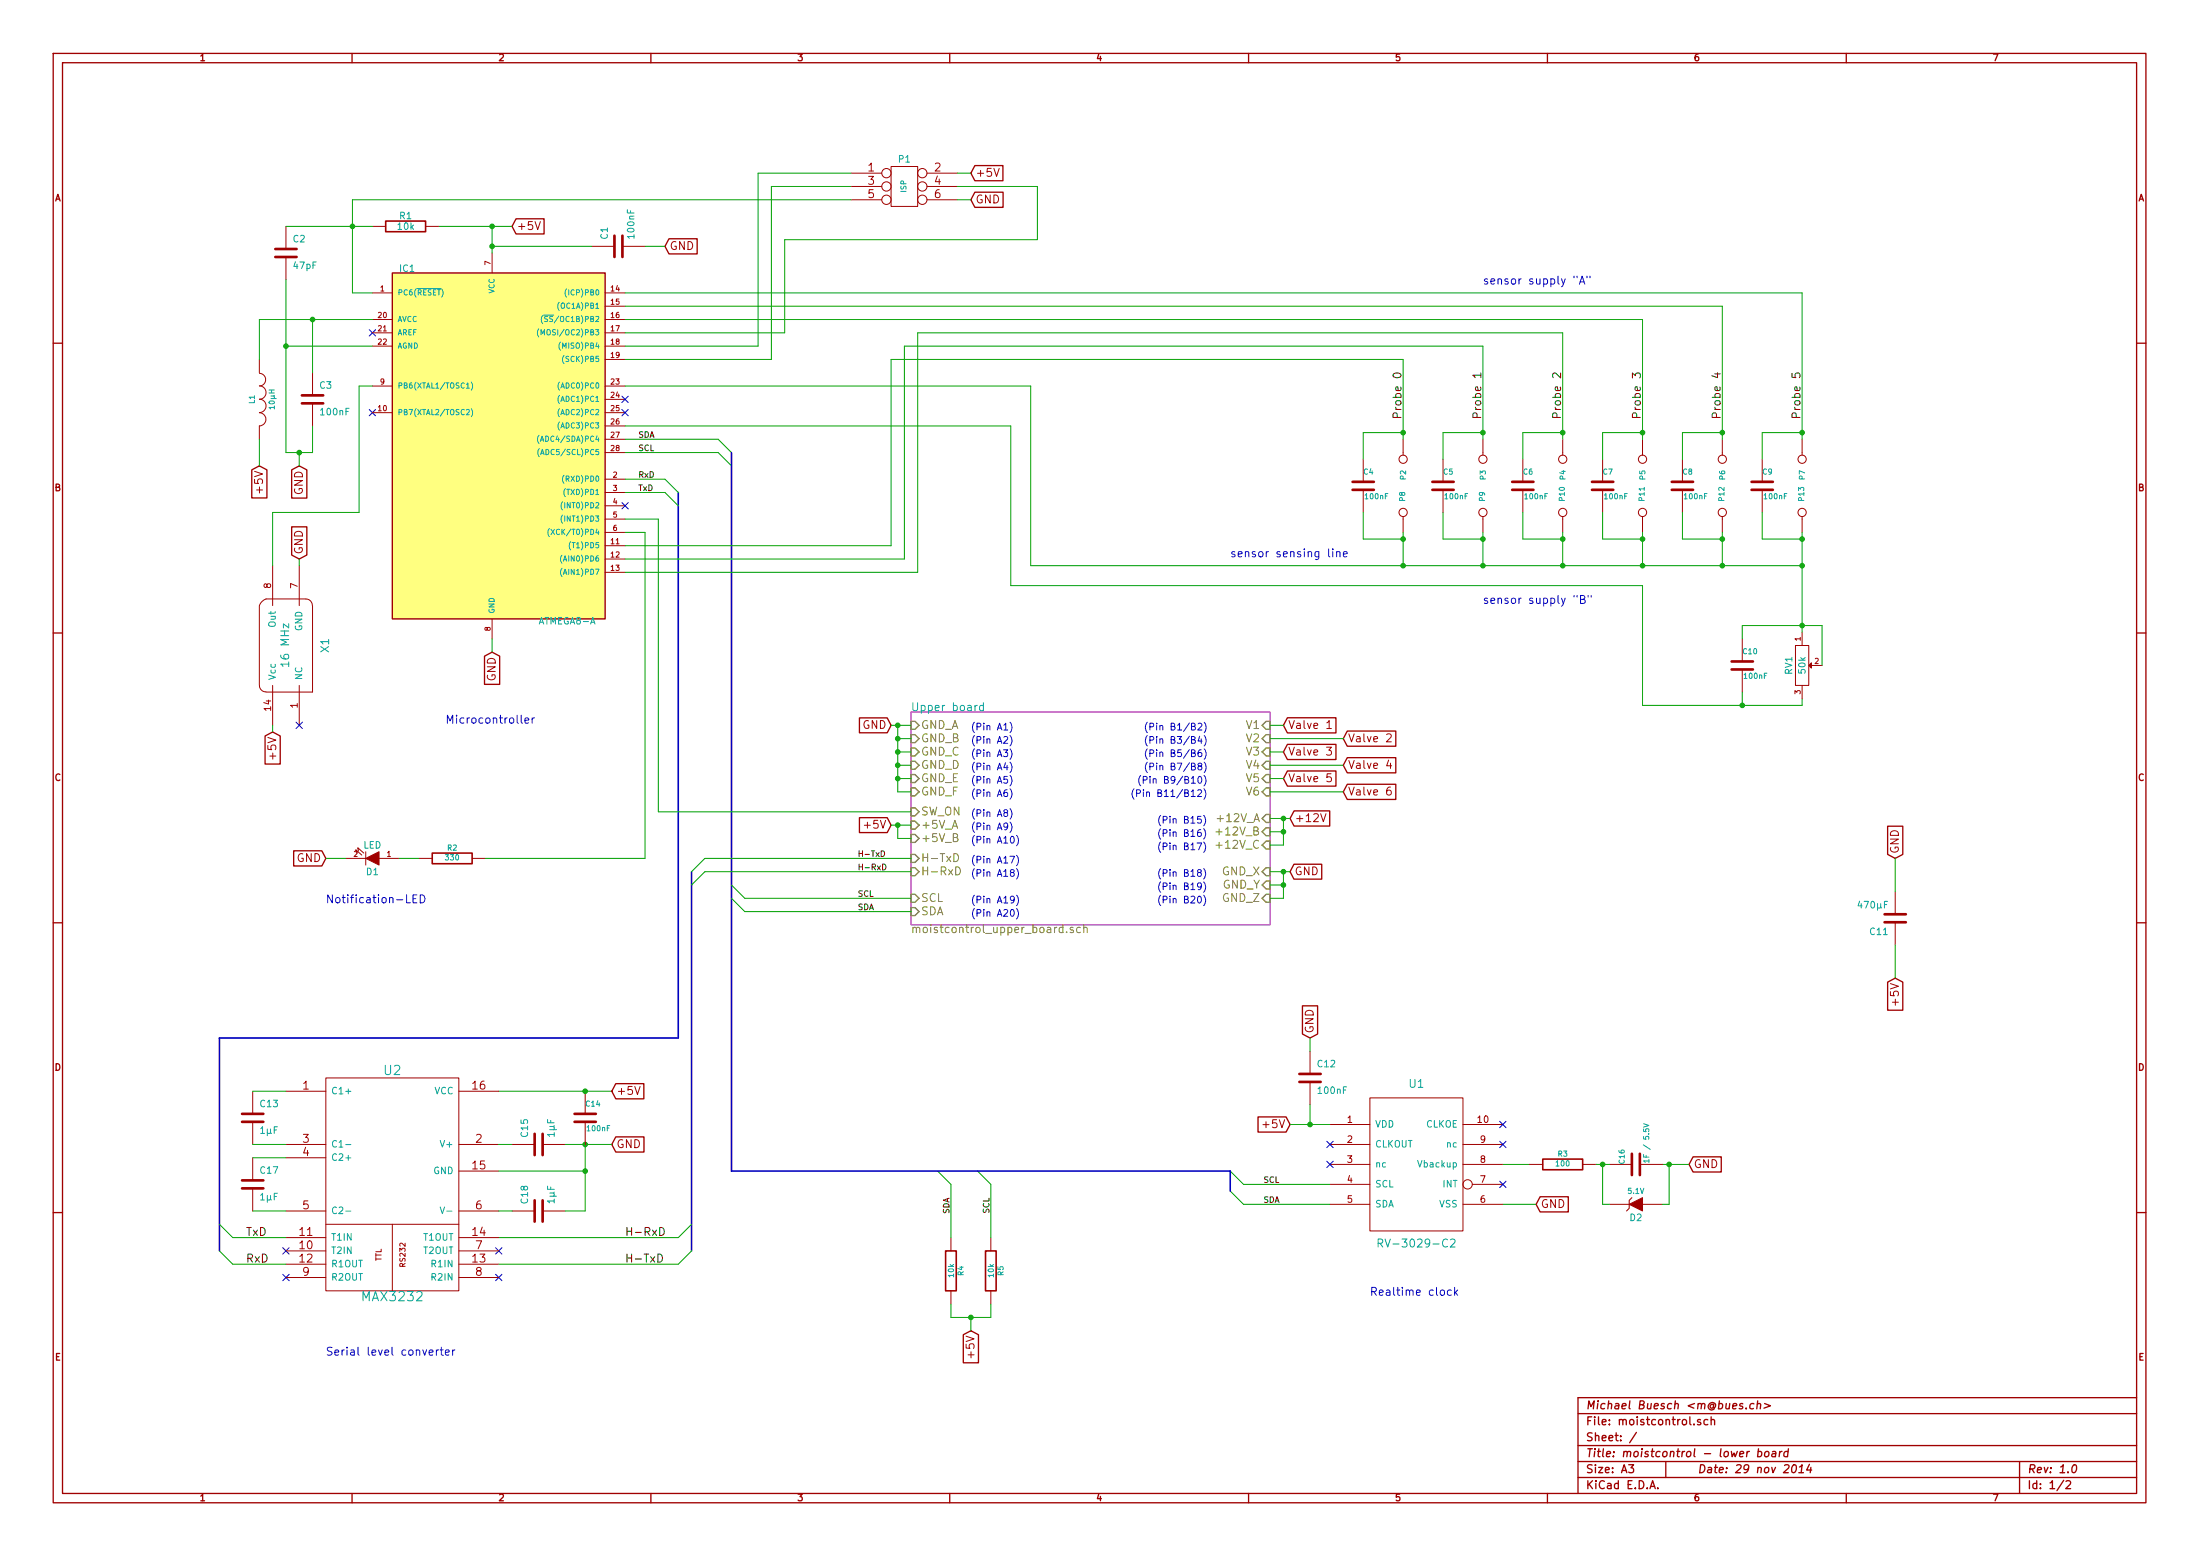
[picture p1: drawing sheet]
EESchema Schematic File Version 2
LIBS:power
LIBS:device
LIBS:transistors
LIBS:conn
LIBS:linear
LIBS:regul
LIBS:74xx
LIBS:cmos4000
LIBS:adc-dac
LIBS:memory
LIBS:xilinx
LIBS:special
LIBS:microcontrollers
LIBS:dsp
LIBS:microchip
LIBS:analog_switches
LIBS:motorola
LIBS:texas
LIBS:intel
LIBS:audio
LIBS:interface
LIBS:digital-audio
LIBS:philips
LIBS:display
LIBS:cypress
LIBS:siliconi
LIBS:opto
LIBS:atmel
LIBS:contrib
LIBS:valves
LIBS:rv3029c2
LIBS:crystalosc
LIBS:moistcontrol-cache
EELAYER 27 0
EELAYER END
$Descr A3 16535 11693
encoding utf-8
Sheet 1 2
Title "moistcontrol - lower board"
Date "29 nov 2014"
Rev "1.0"
Comp "Michael Buesch <m@bues.ch>"
Comment1 ""
Comment2 ""
Comment3 ""
Comment4 ""
$EndDescr
Text GLabel 5000 1850 2    60   Input ~ 0
GND
$Comp
L C C1
U 1 1
P 4650 1850
F 0 "C1" H 4700 1950 50  0000 L CNN
F 1 "100nF" H 4700 1750 50  0000 L CNN
F 2 "" H 4650 1850 60  0001 C CNN
F 3 "" H 4650 1850 60  0001 C CNN
	1    4650 1850
	0    -1   -1   0   
$EndComp
Text GLabel 9850 7800 1    60   Input ~ 0
GND
$Comp
L C C12
U 1 1
P 9850 8100
F 0 "C12" H 9900 8200 50  0000 L CNN
F 1 "100nF" H 9900 8000 50  0000 L CNN
F 2 "" H 9850 8100 60  0001 C CNN
F 3 "" H 9850 8100 60  0001 C CNN
	1    9850 8100
	1    0    0    -1  
$EndComp
Text GLabel 14250 6450 1    60   Input ~ 0
GND
Text GLabel 14250 7350 3    60   Input ~ 0
+5V
$Comp
L C C11
U 1 1
P 14250 6900
F 0 "C11" H 14300 7000 50  0000 L CNN
F 1 "470µF" H 14300 6800 50  0000 L CNN
F 2 "" H 14250 6900 60  0001 C CNN
F 3 "" H 14250 6900 60  0001 C CNN
	1    14250 6900
	-1   0    0    1   
$EndComp
NoConn ~ 2800 3100
NoConn ~ 2800 2500
$Comp
L C C3
U 1 1
P 2350 3000
F 0 "C3" H 2400 3100 50  0000 L CNN
F 1 "100nF" H 2400 2900 50  0000 L CNN
F 2 "" H 2350 3000 60  0001 C CNN
F 3 "" H 2350 3000 60  0001 C CNN
	1    2350 3000
	1    0    0    -1  
$EndComp
Text GLabel 1950 3500 3    60   Input ~ 0
+5V
$Comp
L INDUCTOR L1
U 1 1
P 1950 3000
F 0 "L1" V 1900 3000 40  0000 C CNN
F 1 "10µH" V 2050 3000 40  0000 C CNN
F 2 "" H 1950 3000 60  0001 C CNN
F 3 "" H 1950 3000 60  0001 C CNN
	1    1950 3000
	1    0    0    -1  
$EndComp
$Comp
L C C2
U 1 1
P 2150 1900
F 0 "C2" H 2200 2000 50  0000 L CNN
F 1 "47pF" H 2200 1800 50  0000 L CNN
F 2 "" H 2150 1900 60  0001 C CNN
F 3 "" H 2150 1900 60  0001 C CNN
	1    2150 1900
	1    0    0    -1  
$EndComp
$Comp
L R R1
U 1 1
P 3050 1700
F 0 "R1" V 3130 1700 50  0000 C CNN
F 1 "10k" V 3050 1700 50  0000 C CNN
F 2 "" H 3050 1700 60  0001 C CNN
F 3 "" H 3050 1700 60  0001 C CNN
	1    3050 1700
	0    -1   -1   0   
$EndComp
Text GLabel 7300 1300 2    60   Input ~ 0
+5V
Text GLabel 7300 1500 2    60   Input ~ 0
GND
$Comp
L CONN_3X2 P1
U 1 1
P 6800 1450
F 0 "P1" H 6800 1700 50  0000 C CNN
F 1 "ISP" V 6800 1500 40  0000 C CNN
F 2 "" H 6800 1450 60  0001 C CNN
F 3 "" H 6800 1450 60  0001 C CNN
	1    6800 1450
	1    0    0    -1  
$EndComp
Text Label 13550 3150 1    60   ~ 0
Probe 5
Text Label 12950 3150 1    60   ~ 0
Probe 4
Text Label 12350 3150 1    60   ~ 0
Probe 3
Text Label 11750 3150 1    60   ~ 0
Probe 2
Text Label 11150 3150 1    60   ~ 0
Probe 1
Text Label 10550 3150 1    60   ~ 0
Probe 0
Text GLabel 3850 1700 2    60   Input ~ 0
+5V
Text GLabel 3700 4900 3    60   Input ~ 0
GND
$Comp
L ATMEGA8-P IC1
U 1 1
P 3700 3300
F 0 "IC1" H 3000 4550 50  0000 L BNN
F 1 "ATMEGA8-A" H 4050 1900 50  0000 L BNN
F 2 "DIL28" H 3100 1950 50  0001 C CNN
F 3 "" H 3700 3300 60  0001 C CNN
	1    3700 3300
	1    0    0    -1  
$EndComp
$Comp
L RV-3029-C2 U1
U 1 1
P 10650 8750
F 0 "U1" H 10650 9350 60  0000 C CNN
F 1 "RV-3029-C2" H 10650 8150 60  0000 C CNN
F 2 "~" H 10650 8300 60  0000 C CNN
F 3 "~" H 10650 8300 60  0000 C CNN
	1    10650 8750
	1    0    0    -1  
$EndComp
Text GLabel 9700 8450 0    60   Input ~ 0
+5V
NoConn ~ 10000 8600
NoConn ~ 11300 8600
NoConn ~ 10000 8750
NoConn ~ 11300 8450
NoConn ~ 11300 8900
Text GLabel 11550 9050 2    60   Input ~ 0
GND
$Comp
L R R5
U 1 1
P 7450 9550
F 0 "R5" V 7530 9550 40  0000 C CNN
F 1 "10k" V 7457 9551 40  0000 C CNN
F 2 "~" V 7380 9550 30  0000 C CNN
F 3 "~" H 7450 9550 30  0000 C CNN
	1    7450 9550
	1    0    0    -1  
$EndComp
$Comp
L R R4
U 1 1
P 7150 9550
F 0 "R4" V 7230 9550 40  0000 C CNN
F 1 "10k" V 7157 9551 40  0000 C CNN
F 2 "~" V 7080 9550 30  0000 C CNN
F 3 "~" H 7150 9550 30  0000 C CNN
	1    7150 9550
	1    0    0    -1  
$EndComp
Text GLabel 7300 10000 3    60   Input ~ 0
+5V
$Comp
L C C9
U 1 1
P 13250 3650
F 0 "C9" H 13250 3750 40  0000 L CNN
F 1 "100nF" H 13256 3565 40  0000 L CNN
F 2 "~" H 13288 3500 30  0000 C CNN
F 3 "~" H 13250 3650 60  0000 C CNN
	1    13250 3650
	1    0    0    -1  
$EndComp
Text GLabel 12700 8750 2    60   Input ~ 0
GND
$Comp
L C C10
U 1 1
P 13100 5000
F 0 "C10" H 13100 5100 40  0000 L CNN
F 1 "100nF" H 13106 4915 40  0000 L CNN
F 2 "~" H 13138 4850 30  0000 C CNN
F 3 "~" H 13100 5000 60  0000 C CNN
	1    13100 5000
	1    0    0    -1  
$EndComp
NoConn ~ 4700 3800
NoConn ~ 4700 3100
NoConn ~ 4700 3000
$Comp
L CRYSTALOSC X1
U 1 1
P 2150 4850
F 0 "X1" H 2150 4550 60  0000 C CNN
F 1 "16 MHz" H 2150 4850 60  0000 C CNN
F 2 "" H 2150 4850 60  0000 C CNN
F 3 "" H 2150 4850 60  0000 C CNN
	1    2150 4850
	0    -1   -1   0   
$EndComp
Text GLabel 2250 3500 3    60   Input ~ 0
GND
Text GLabel 2250 4200 1    60   Input ~ 0
GND
Text GLabel 2050 5500 3    60   Input ~ 0
+5V
Wire Wire Line
	3300 1700 3850 1700
Connection ~ 3700 1700
Wire Wire Line
	9850 7800 9850 7900
Wire Wire Line
	14250 6700 14250 6450
Wire Wire Line
	4700 2200 13550 2200
Wire Wire Line
	2150 3400 2350 3400
Wire Wire Line
	1950 3500 1950 3300
Wire Wire Line
	2150 2600 2800 2600
Connection ~ 2650 1700
Wire Wire Line
	2650 1500 6400 1500
Wire Wire Line
	2650 1500 2650 2200
Wire Wire Line
	5700 1300 5700 2600
Wire Wire Line
	5700 1300 6400 1300
Wire Wire Line
	7800 1400 7200 1400
Wire Wire Line
	7200 1300 7300 1300
Wire Wire Line
	3700 4800 3700 4900
Wire Wire Line
	7200 1500 7300 1500
Wire Wire Line
	6400 1400 5800 1400
Wire Wire Line
	5800 1400 5800 2700
Wire Wire Line
	2650 2200 2800 2200
Wire Wire Line
	2150 1700 2800 1700
Connection ~ 2150 2600
Wire Wire Line
	3700 1700 3700 1900
Connection ~ 2350 2400
Wire Wire Line
	14250 7350 14250 7100
Wire Wire Line
	5000 1850 4850 1850
Wire Wire Line
	3700 1850 4450 1850
Connection ~ 3700 1850
Wire Wire Line
	9700 8450 10000 8450
Wire Wire Line
	9850 8300 9850 8450
Connection ~ 9850 8450
Wire Wire Line
	11300 9050 11550 9050
Wire Wire Line
	7450 9900 7450 9800
Wire Wire Line
	7150 9900 7450 9900
Wire Wire Line
	7150 9900 7150 9800
Wire Wire Line
	7300 9900 7300 10000
Connection ~ 7300 9900
Connection ~ 13550 4700
Wire Wire Line
	13250 3250 13250 3450
Wire Wire Line
	13250 3250 13550 3250
Connection ~ 13550 3250
Wire Wire Line
	7750 4250 13550 4250
Connection ~ 13550 4250
Connection ~ 12950 4250
Connection ~ 12350 4250
Connection ~ 11750 4250
Connection ~ 11150 4250
Wire Wire Line
	4700 2300 12950 2300
Wire Wire Line
	4700 2400 12350 2400
Wire Wire Line
	5700 2600 4700 2600
Wire Wire Line
	5800 2700 4700 2700
Wire Wire Line
	7750 4250 7750 2900
Wire Wire Line
	7750 2900 4700 2900
Connection ~ 10550 4250
Wire Wire Line
	12500 8750 12700 8750
Wire Wire Line
	4700 3200 7600 3200
Wire Wire Line
	12350 4400 12350 5300
Wire Wire Line
	13550 5300 13550 5250
Wire Wire Line
	12350 5300 13550 5300
Wire Wire Line
	13100 4700 13700 4700
Wire Wire Line
	2250 3500 2250 3400
Connection ~ 2250 3400
Wire Wire Line
	2700 2900 2800 2900
Text Notes 11150 4550 0    60   ~ 0
sensor supply "B"
Text Notes 11150 2150 0    60   ~ 0
sensor supply "A"
$Comp
L CONN_1 P7
U 1 1
P 13550 3450
F 0 "P7" H 13630 3450 40  0000 L CNN
F 1 "CONN_1" H 13550 3505 30  0001 C CNN
F 2 "~" H 13550 3450 60  0000 C CNN
F 3 "~" H 13550 3450 60  0000 C CNN
	1    13550 3450
	0    1    1    0   
$EndComp
$Comp
L CONN_1 P13
U 1 1
P 13550 3850
F 0 "P13" H 13630 3850 40  0000 L CNN
F 1 "CONN_1" H 13550 3905 30  0001 C CNN
F 2 "~" H 13550 3850 60  0000 C CNN
F 3 "~" H 13550 3850 60  0000 C CNN
	1    13550 3850
	0    -1   -1   0   
$EndComp
Wire Wire Line
	11500 8750 11300 8750
$Comp
L R R3
U 1 1
P 11750 8750
F 0 "R3" V 11830 8750 40  0000 C CNN
F 1 "100" V 11757 8751 40  0000 C CNN
F 2 "~" V 11680 8750 30  0000 C CNN
F 3 "~" H 11750 8750 30  0000 C CNN
	1    11750 8750
	0    -1   -1   0   
$EndComp
$Comp
L C C16
U 1 1
P 12300 8750
F 0 "C16" H 12300 8850 40  0000 L CNN
F 1 "1F / 5.5V" H 12306 8665 40  0000 L CNN
F 2 "~" H 12338 8600 30  0000 C CNN
F 3 "~" H 12300 8750 60  0000 C CNN
	1    12300 8750
	0    -1   -1   0   
$EndComp
Wire Wire Line
	12000 8750 12100 8750
$Comp
L ZENER D2
U 1 1
P 12300 9050
F 0 "D2" H 12300 9150 50  0000 C CNN
F 1 "5.1V" H 12300 8950 40  0000 C CNN
F 2 "~" H 12300 9050 60  0000 C CNN
F 3 "~" H 12300 9050 60  0000 C CNN
	1    12300 9050
	-1   0    0    1   
$EndComp
Wire Wire Line
	12100 9050 12050 9050
Wire Wire Line
	12050 9050 12050 8750
Connection ~ 12050 8750
Wire Wire Line
	12500 9050 12550 9050
Wire Wire Line
	12550 9050 12550 8750
Connection ~ 12550 8750
$Comp
L POT RV1
U 1 1
P 13550 5000
F 0 "RV1" H 13550 4900 50  0000 C CNN
F 1 "50k" H 13550 5000 50  0000 C CNN
F 2 "~" H 13550 5000 60  0000 C CNN
F 3 "~" H 13550 5000 60  0000 C CNN
	1    13550 5000
	0    1    1    0   
$EndComp
Wire Wire Line
	13700 4700 13700 5000
Wire Wire Line
	13100 4700 13100 4800
Wire Wire Line
	13100 5200 13100 5300
Connection ~ 13100 5300
Wire Wire Line
	13250 3850 13250 4050
Wire Wire Line
	13250 4050 13550 4050
Wire Wire Line
	13550 4000 13550 4750
Connection ~ 13550 4050
Wire Wire Line
	13550 2200 13550 3300
$Comp
L C C8
U 1 1
P 12650 3650
F 0 "C8" H 12650 3750 40  0000 L CNN
F 1 "100nF" H 12656 3565 40  0000 L CNN
F 2 "~" H 12688 3500 30  0000 C CNN
F 3 "~" H 12650 3650 60  0000 C CNN
	1    12650 3650
	1    0    0    -1  
$EndComp
Wire Wire Line
	12650 3250 12650 3450
Wire Wire Line
	12650 3250 12950 3250
Connection ~ 12950 3250
$Comp
L CONN_1 P6
U 1 1
P 12950 3450
F 0 "P6" H 13030 3450 40  0000 L CNN
F 1 "CONN_1" H 12950 3505 30  0001 C CNN
F 2 "~" H 12950 3450 60  0000 C CNN
F 3 "~" H 12950 3450 60  0000 C CNN
	1    12950 3450
	0    1    1    0   
$EndComp
$Comp
L CONN_1 P12
U 1 1
P 12950 3850
F 0 "P12" H 13030 3850 40  0000 L CNN
F 1 "CONN_1" H 12950 3905 30  0001 C CNN
F 2 "~" H 12950 3850 60  0000 C CNN
F 3 "~" H 12950 3850 60  0000 C CNN
	1    12950 3850
	0    -1   -1   0   
$EndComp
Wire Wire Line
	12650 3850 12650 4050
Wire Wire Line
	12650 4050 12950 4050
Wire Wire Line
	12950 4000 12950 4250
Connection ~ 12950 4050
$Comp
L C C7
U 1 1
P 12050 3650
F 0 "C7" H 12050 3750 40  0000 L CNN
F 1 "100nF" H 12056 3565 40  0000 L CNN
F 2 "~" H 12088 3500 30  0000 C CNN
F 3 "~" H 12050 3650 60  0000 C CNN
	1    12050 3650
	1    0    0    -1  
$EndComp
Wire Wire Line
	12050 3250 12050 3450
Wire Wire Line
	12050 3250 12350 3250
Connection ~ 12350 3250
$Comp
L CONN_1 P5
U 1 1
P 12350 3450
F 0 "P5" H 12430 3450 40  0000 L CNN
F 1 "CONN_1" H 12350 3505 30  0001 C CNN
F 2 "~" H 12350 3450 60  0000 C CNN
F 3 "~" H 12350 3450 60  0000 C CNN
	1    12350 3450
	0    1    1    0   
$EndComp
$Comp
L CONN_1 P11
U 1 1
P 12350 3850
F 0 "P11" H 12430 3850 40  0000 L CNN
F 1 "CONN_1" H 12350 3905 30  0001 C CNN
F 2 "~" H 12350 3850 60  0000 C CNN
F 3 "~" H 12350 3850 60  0000 C CNN
	1    12350 3850
	0    -1   -1   0   
$EndComp
Wire Wire Line
	12050 3850 12050 4050
Wire Wire Line
	12050 4050 12350 4050
Wire Wire Line
	12350 4000 12350 4250
Connection ~ 12350 4050
$Comp
L C C6
U 1 1
P 11450 3650
F 0 "C6" H 11450 3750 40  0000 L CNN
F 1 "100nF" H 11456 3565 40  0000 L CNN
F 2 "~" H 11488 3500 30  0000 C CNN
F 3 "~" H 11450 3650 60  0000 C CNN
	1    11450 3650
	1    0    0    -1  
$EndComp
Wire Wire Line
	11450 3250 11450 3450
Wire Wire Line
	11450 3250 11750 3250
Connection ~ 11750 3250
$Comp
L CONN_1 P4
U 1 1
P 11750 3450
F 0 "P4" H 11830 3450 40  0000 L CNN
F 1 "CONN_1" H 11750 3505 30  0001 C CNN
F 2 "~" H 11750 3450 60  0000 C CNN
F 3 "~" H 11750 3450 60  0000 C CNN
	1    11750 3450
	0    1    1    0   
$EndComp
$Comp
L CONN_1 P10
U 1 1
P 11750 3850
F 0 "P10" H 11830 3850 40  0000 L CNN
F 1 "CONN_1" H 11750 3905 30  0001 C CNN
F 2 "~" H 11750 3850 60  0000 C CNN
F 3 "~" H 11750 3850 60  0000 C CNN
	1    11750 3850
	0    -1   -1   0   
$EndComp
Wire Wire Line
	11450 3850 11450 4050
Wire Wire Line
	11450 4050 11750 4050
Wire Wire Line
	11750 4000 11750 4250
Connection ~ 11750 4050
$Comp
L C C5
U 1 1
P 10850 3650
F 0 "C5" H 10850 3750 40  0000 L CNN
F 1 "100nF" H 10856 3565 40  0000 L CNN
F 2 "~" H 10888 3500 30  0000 C CNN
F 3 "~" H 10850 3650 60  0000 C CNN
	1    10850 3650
	1    0    0    -1  
$EndComp
Wire Wire Line
	10850 3250 10850 3450
Wire Wire Line
	10850 3250 11150 3250
Connection ~ 11150 3250
$Comp
L CONN_1 P3
U 1 1
P 11150 3450
F 0 "P3" H 11230 3450 40  0000 L CNN
F 1 "CONN_1" H 11150 3505 30  0001 C CNN
F 2 "~" H 11150 3450 60  0000 C CNN
F 3 "~" H 11150 3450 60  0000 C CNN
	1    11150 3450
	0    1    1    0   
$EndComp
$Comp
L CONN_1 P9
U 1 1
P 11150 3850
F 0 "P9" H 11230 3850 40  0000 L CNN
F 1 "CONN_1" H 11150 3905 30  0001 C CNN
F 2 "~" H 11150 3850 60  0000 C CNN
F 3 "~" H 11150 3850 60  0000 C CNN
	1    11150 3850
	0    -1   -1   0   
$EndComp
Wire Wire Line
	10850 3850 10850 4050
Wire Wire Line
	10850 4050 11150 4050
Wire Wire Line
	11150 4000 11150 4250
Connection ~ 11150 4050
$Comp
L C C4
U 1 1
P 10250 3650
F 0 "C4" H 10250 3750 40  0000 L CNN
F 1 "100nF" H 10256 3565 40  0000 L CNN
F 2 "~" H 10288 3500 30  0000 C CNN
F 3 "~" H 10250 3650 60  0000 C CNN
	1    10250 3650
	1    0    0    -1  
$EndComp
Wire Wire Line
	10250 3250 10250 3450
Wire Wire Line
	10250 3250 10550 3250
Connection ~ 10550 3250
$Comp
L CONN_1 P2
U 1 1
P 10550 3450
F 0 "P2" H 10630 3450 40  0000 L CNN
F 1 "CONN_1" H 10550 3505 30  0001 C CNN
F 2 "~" H 10550 3450 60  0000 C CNN
F 3 "~" H 10550 3450 60  0000 C CNN
	1    10550 3450
	0    1    1    0   
$EndComp
$Comp
L CONN_1 P8
U 1 1
P 10550 3850
F 0 "P8" H 10630 3850 40  0000 L CNN
F 1 "CONN_1" H 10550 3905 30  0001 C CNN
F 2 "~" H 10550 3850 60  0000 C CNN
F 3 "~" H 10550 3850 60  0000 C CNN
	1    10550 3850
	0    -1   -1   0   
$EndComp
Wire Wire Line
	10250 3850 10250 4050
Wire Wire Line
	10250 4050 10550 4050
Wire Wire Line
	10550 4000 10550 4250
Connection ~ 10550 4050
Wire Wire Line
	10550 2700 10550 3300
Wire Wire Line
	11150 2600 11150 3300
Wire Wire Line
	11750 2500 11750 3300
Wire Wire Line
	12350 2400 12350 3300
Wire Wire Line
	12950 2300 12950 3300
Wire Wire Line
	2350 2400 2350 2800
Wire Wire Line
	2350 3400 2350 3200
Wire Wire Line
	2150 2100 2150 3400
Wire Wire Line
	3750 9300 5100 9300
Wire Wire Line
	3750 8200 4600 8200
Connection ~ 4400 8800
Wire Wire Line
	4400 8600 4400 9100
Text Label 4700 9500 0    60   ~ 0
H-TxD
Text Label 4700 9300 0    60   ~ 0
H-RxD
NoConn ~ 3750 9600
NoConn ~ 3750 9400
NoConn ~ 2150 9600
NoConn ~ 2150 9400
Text GLabel 4600 8200 2    60   Input ~ 0
+5V
Text GLabel 4600 8600 2    60   Input ~ 0
GND
$Comp
L C C15
U 1 1
P 4050 8600
F 0 "C15" H 4100 8700 50  0000 L CNN
F 1 "1µF" H 4100 8500 50  0000 L CNN
F 2 "" H 4050 8600 60  0001 C CNN
F 3 "" H 4050 8600 60  0001 C CNN
	1    4050 8600
	0    -1   -1   0   
$EndComp
$Comp
L C C18
U 1 1
P 4050 9100
F 0 "C18" H 4100 9200 50  0000 L CNN
F 1 "1µF" H 4100 9000 50  0000 L CNN
F 2 "" H 4050 9100 60  0001 C CNN
F 3 "" H 4050 9100 60  0001 C CNN
	1    4050 9100
	0    -1   -1   0   
$EndComp
$Comp
L C C17
U 1 1
P 1900 8900
F 0 "C17" H 1950 9000 50  0000 L CNN
F 1 "1µF" H 1950 8800 50  0000 L CNN
F 2 "" H 1900 8900 60  0001 C CNN
F 3 "" H 1900 8900 60  0001 C CNN
	1    1900 8900
	1    0    0    -1  
$EndComp
$Comp
L C C13
U 1 1
P 1900 8400
F 0 "C13" H 1950 8500 50  0000 L CNN
F 1 "1µF" H 1950 8300 50  0000 L CNN
F 2 "" H 1900 8400 60  0001 C CNN
F 3 "" H 1900 8400 60  0001 C CNN
	1    1900 8400
	1    0    0    -1  
$EndComp
$Comp
L MAX232 U2
U 1 1
P 2950 8900
F 0 "U2" H 2950 9750 70  0000 C CNN
F 1 "MAX3232" H 2950 8050 70  0000 C CNN
F 2 "" H 2950 8900 60  0001 C CNN
F 3 "" H 2950 8900 60  0001 C CNN
	1    2950 8900
	1    0    0    -1  
$EndComp
Wire Wire Line
	3750 9500 5100 9500
Wire Wire Line
	4250 8600 4600 8600
Connection ~ 4400 8600
Wire Wire Line
	1900 8200 2150 8200
Wire Wire Line
	1900 8600 2150 8600
Wire Wire Line
	1900 8700 2150 8700
Wire Wire Line
	1900 9100 2150 9100
Wire Bus Line
	5100 3700 5100 7800
Wire Bus Line
	5100 7800 1650 7800
Wire Bus Line
	1650 7800 1650 9400
Entry Wire Line
	1650 9400 1750 9500
Entry Wire Line
	1650 9200 1750 9300
Wire Wire Line
	1750 9300 2150 9300
Wire Wire Line
	1750 9500 2150 9500
Text Label 1850 9300 0    60   ~ 0
TxD
Text Label 1850 9500 0    60   ~ 0
RxD
Entry Wire Line
	5000 3600 5100 3700
Entry Wire Line
	5000 3700 5100 3800
Wire Wire Line
	4700 3600 5000 3600
Wire Wire Line
	5000 3700 4700 3700
Text Label 4800 3600 0    43   ~ 0
RxD
Text Label 4800 3700 0    43   ~ 0
TxD
Wire Wire Line
	4700 3300 5400 3300
Wire Wire Line
	4700 3400 5400 3400
Text Label 4800 3300 0    43   ~ 0
SDA
Text Label 4800 3400 0    43   ~ 0
SCL
Entry Wire Line
	5400 3300 5500 3400
Entry Wire Line
	5400 3400 5500 3500
Wire Bus Line
	5500 3400 5500 8800
Entry Wire Line
	9250 8800 9350 8900
Wire Wire Line
	9350 8900 10000 8900
Entry Wire Line
	9250 8950 9350 9050
Wire Wire Line
	9350 9050 10000 9050
Text Label 9500 8900 0    43   ~ 0
SCL
Text Label 9500 9050 0    43   ~ 0
SDA
Entry Wire Line
	5500 6650 5600 6750
Entry Wire Line
	5500 6750 5600 6850
Text Label 6450 6750 0    43   ~ 0
SCL
Text Label 6450 6850 0    43   ~ 0
SDA
Entry Wire Line
	7450 8900 7350 8800
Entry Wire Line
	7150 8900 7050 8800
Wire Wire Line
	7450 8900 7450 9300
Wire Wire Line
	7150 8900 7150 9300
Text Label 7450 9000 3    43   ~ 0
SCL
Text Label 7150 9000 3    43   ~ 0
SDA
Wire Wire Line
	7600 3200 7600 4400
Wire Wire Line
	7600 4400 12350 4400
Text Notes 9250 4200 0    60   ~ 0
sensor sensing line
Text GLabel 6700 5450 0    59   Input ~ 0
GND
Text GLabel 6700 6200 0    59   Input ~ 0
+5V
Text Notes 7300 5500 0    51   ~ 0
(Pin A1)
Text Notes 7300 5600 0    51   ~ 0
(Pin A2)
Text Notes 7300 5700 0    51   ~ 0
(Pin A3)
Text Notes 7300 5800 0    51   ~ 0
(Pin A4)
$Sheet
S 6850 5350 2700 1600
U 514B4C3B
F0 "Upper board" 60
F1 "moistcontrol_upper_board.sch" 60
F2 "SCL" I L 6850 6750 60 
F3 "SDA" I L 6850 6850 60 
F4 "+5V_A" I L 6850 6200 60 
F5 "GND_B" I L 6850 5550 60 
F6 "+5V_B" I L 6850 6300 60 
F7 "GND_A" I L 6850 5450 60 
F8 "GND_D" I L 6850 5750 60 
F9 "GND_C" I L 6850 5650 60 
F10 "GND_E" I L 6850 5850 60 
F11 "GND_F" I L 6850 5950 60 
F12 "H-TxD" I L 6850 6450 60 
F13 "H-RxD" I L 6850 6550 60 
F14 "GND_Y" I R 9550 6650 60 
F15 "GND_X" I R 9550 6550 60 
F16 "GND_Z" I R 9550 6750 60 
F17 "+12V_B" I R 9550 6250 60 
F18 "+12V_A" I R 9550 6150 60 
F19 "+12V_C" I R 9550 6350 60 
F20 "V1" I R 9550 5450 60 
F21 "V2" I R 9550 5550 60 
F22 "V3" I R 9550 5650 60 
F23 "V4" I R 9550 5750 60 
F24 "V5" I R 9550 5850 60 
F25 "V6" I R 9550 5950 60 
F26 "SW_ON" I L 6850 6100 60 
$EndSheet
Wire Wire Line
	6700 5450 6850 5450
Wire Wire Line
	6750 5450 6750 5950
Wire Wire Line
	6750 5550 6850 5550
Connection ~ 6750 5450
Wire Wire Line
	6750 5650 6850 5650
Connection ~ 6750 5550
Wire Wire Line
	6750 5750 6850 5750
Connection ~ 6750 5650
Wire Wire Line
	6700 6200 6850 6200
Wire Wire Line
	6750 6200 6750 6300
Wire Wire Line
	6750 6300 6850 6300
Connection ~ 6750 6200
Text Notes 7300 5900 0    51   ~ 0
(Pin A5)
Text Notes 7300 6000 0    51   ~ 0
(Pin A6)
Text Notes 7300 6250 0    51   ~ 0
(Pin A9)
Text Notes 7300 6350 0    51   ~ 0
(Pin A10)
Text Notes 7300 6800 0    51   ~ 0
(Pin A19)
Text Notes 7300 6900 0    51   ~ 0
(Pin A20)
Wire Wire Line
	6750 5850 6850 5850
Connection ~ 6750 5750
Wire Wire Line
	6750 5950 6850 5950
Connection ~ 6750 5850
Wire Wire Line
	5600 6750 6850 6750
Wire Wire Line
	5600 6850 6850 6850
$Comp
L C C14
U 1 1
P 4400 8400
F 0 "C14" H 4400 8500 40  0000 L CNN
F 1 "100nF" H 4406 8315 40  0000 L CNN
F 2 "~" H 4438 8250 30  0000 C CNN
F 3 "~" H 4400 8400 60  0000 C CNN
	1    4400 8400
	1    0    0    -1  
$EndComp
Wire Wire Line
	3750 8600 3850 8600
Wire Wire Line
	3750 9100 3850 9100
Connection ~ 4400 8200
Wire Wire Line
	4400 9100 4250 9100
Wire Wire Line
	1950 2700 1950 2400
Wire Wire Line
	1950 2400 2800 2400
Wire Wire Line
	3750 8800 4400 8800
Wire Bus Line
	9250 8800 9250 8950
Wire Bus Line
	5200 6550 5200 9400
Entry Wire Line
	5200 6550 5300 6450
Entry Wire Line
	5200 6650 5300 6550
Wire Bus Line
	5500 8800 9250 8800
Entry Wire Line
	5100 9300 5200 9200
Entry Wire Line
	5100 9500 5200 9400
Wire Wire Line
	5300 6450 6850 6450
Wire Wire Line
	5300 6550 6850 6550
Text Label 6450 6450 0    43   ~ 0
H-TxD
Text Label 6450 6550 0    43   ~ 0
H-RxD
Text Notes 7300 6500 0    51   ~ 0
(Pin A17)
Text Notes 7300 6600 0    51   ~ 0
(Pin A18)
Wire Wire Line
	2050 5450 2050 5500
Wire Wire Line
	2250 4200 2250 4250
NoConn ~ 2250 5450
Wire Wire Line
	2050 3850 2050 4250
Wire Wire Line
	2050 3850 2700 3850
Wire Wire Line
	2700 3850 2700 2900
Wire Wire Line
	6700 2700 10550 2700
Wire Wire Line
	6700 2700 6700 4100
Wire Wire Line
	6700 4100 4700 4100
Wire Wire Line
	6800 2600 11150 2600
Wire Wire Line
	6800 2600 6800 4200
Wire Wire Line
	6800 4200 4700 4200
Wire Wire Line
	7800 1400 7800 1800
Wire Wire Line
	7800 1800 5900 1800
Wire Wire Line
	5900 1800 5900 2500
Wire Wire Line
	5900 2500 4700 2500
Wire Wire Line
	6900 2500 11750 2500
Wire Wire Line
	6900 2500 6900 4300
Wire Wire Line
	6900 4300 4700 4300
Text Notes 10300 9750 0    60   ~ 0
Realtime clock
Text Notes 2450 10200 0    60   ~ 0
Serial level converter
Text Notes 3350 5450 0    60   ~ 0
Microcontroller
Text GLabel 9700 6550 2    59   Input ~ 0
GND
Wire Wire Line
	9550 6550 9700 6550
Wire Wire Line
	9550 6650 9650 6650
Wire Wire Line
	9650 6550 9650 6750
Connection ~ 9650 6550
Wire Wire Line
	9650 6750 9550 6750
Connection ~ 9650 6650
Text GLabel 9700 6150 2    60   Input ~ 0
+12V
Wire Wire Line
	9550 6150 9700 6150
Wire Wire Line
	9550 6250 9650 6250
Wire Wire Line
	9650 6150 9650 6350
Connection ~ 9650 6150
Wire Wire Line
	9650 6350 9550 6350
Connection ~ 9650 6250
Text GLabel 9650 5450 2    60   Input ~ 0
Valve 1
Text GLabel 10100 5550 2    60   Input ~ 0
Valve 2
Text GLabel 9650 5650 2    60   Input ~ 0
Valve 3
Text GLabel 10100 5750 2    60   Input ~ 0
Valve 4
Text GLabel 9650 5850 2    60   Input ~ 0
Valve 5
Text GLabel 10100 5950 2    60   Input ~ 0
Valve 6
Wire Wire Line
	9550 5450 9650 5450
Wire Wire Line
	9550 5550 10100 5550
Wire Wire Line
	9550 5650 9650 5650
Wire Wire Line
	9550 5750 10100 5750
Wire Wire Line
	9550 5850 9650 5850
Wire Wire Line
	9550 5950 10100 5950
Text Notes 8600 5500 0    51   ~ 0
(Pin B1/B2)
Text Notes 8600 5600 0    51   ~ 0
(Pin B3/B4)
Text Notes 8600 5700 0    51   ~ 0
(Pin B5/B6)
Text Notes 8600 5800 0    51   ~ 0
(Pin B7/B8)
Text Notes 8550 5900 0    51   ~ 0
(Pin B9/B10)
Text Notes 8500 6000 0    51   ~ 0
(Pin B11/B12)
Text Notes 8700 6200 0    51   ~ 0
(Pin B15)
Text Notes 8700 6300 0    51   ~ 0
(Pin B16)
Text Notes 8700 6400 0    51   ~ 0
(Pin B17)
Text Notes 8700 6600 0    51   ~ 0
(Pin B18)
Text Notes 8700 6700 0    51   ~ 0
(Pin B19)
Text Notes 8700 6800 0    51   ~ 0
(Pin B20)
$Comp
L LED D1
U 1 1
P 2800 6450
F 0 "D1" H 2800 6550 50  0000 C CNN
F 1 "LED" H 2800 6350 50  0000 C CNN
F 2 "~" H 2800 6450 60  0000 C CNN
F 3 "~" H 2800 6450 60  0000 C CNN
	1    2800 6450
	-1   0    0    1   
$EndComp
$Comp
L R R2
U 1 1
P 3400 6450
F 0 "R2" V 3480 6450 40  0000 C CNN
F 1 "330" V 3407 6451 40  0000 C CNN
F 2 "~" V 3330 6450 30  0000 C CNN
F 3 "~" H 3400 6450 30  0000 C CNN
	1    3400 6450
	0    -1   -1   0   
$EndComp
Text GLabel 2450 6450 0    60   Input ~ 0
GND
Wire Wire Line
	2450 6450 2600 6450
Wire Wire Line
	3000 6450 3150 6450
Wire Wire Line
	3650 6450 4850 6450
Wire Wire Line
	4850 6450 4850 4000
Wire Wire Line
	4850 4000 4700 4000
Text Notes 2450 6800 0    60   ~ 0
Notification-LED
Text Notes 7300 6150 0    51   ~ 0
(Pin A8)
Wire Wire Line
	4700 3900 4950 3900
Wire Wire Line
	4950 3900 4950 6100
Wire Wire Line
	4950 6100 6850 6100
$EndSCHEMATC
